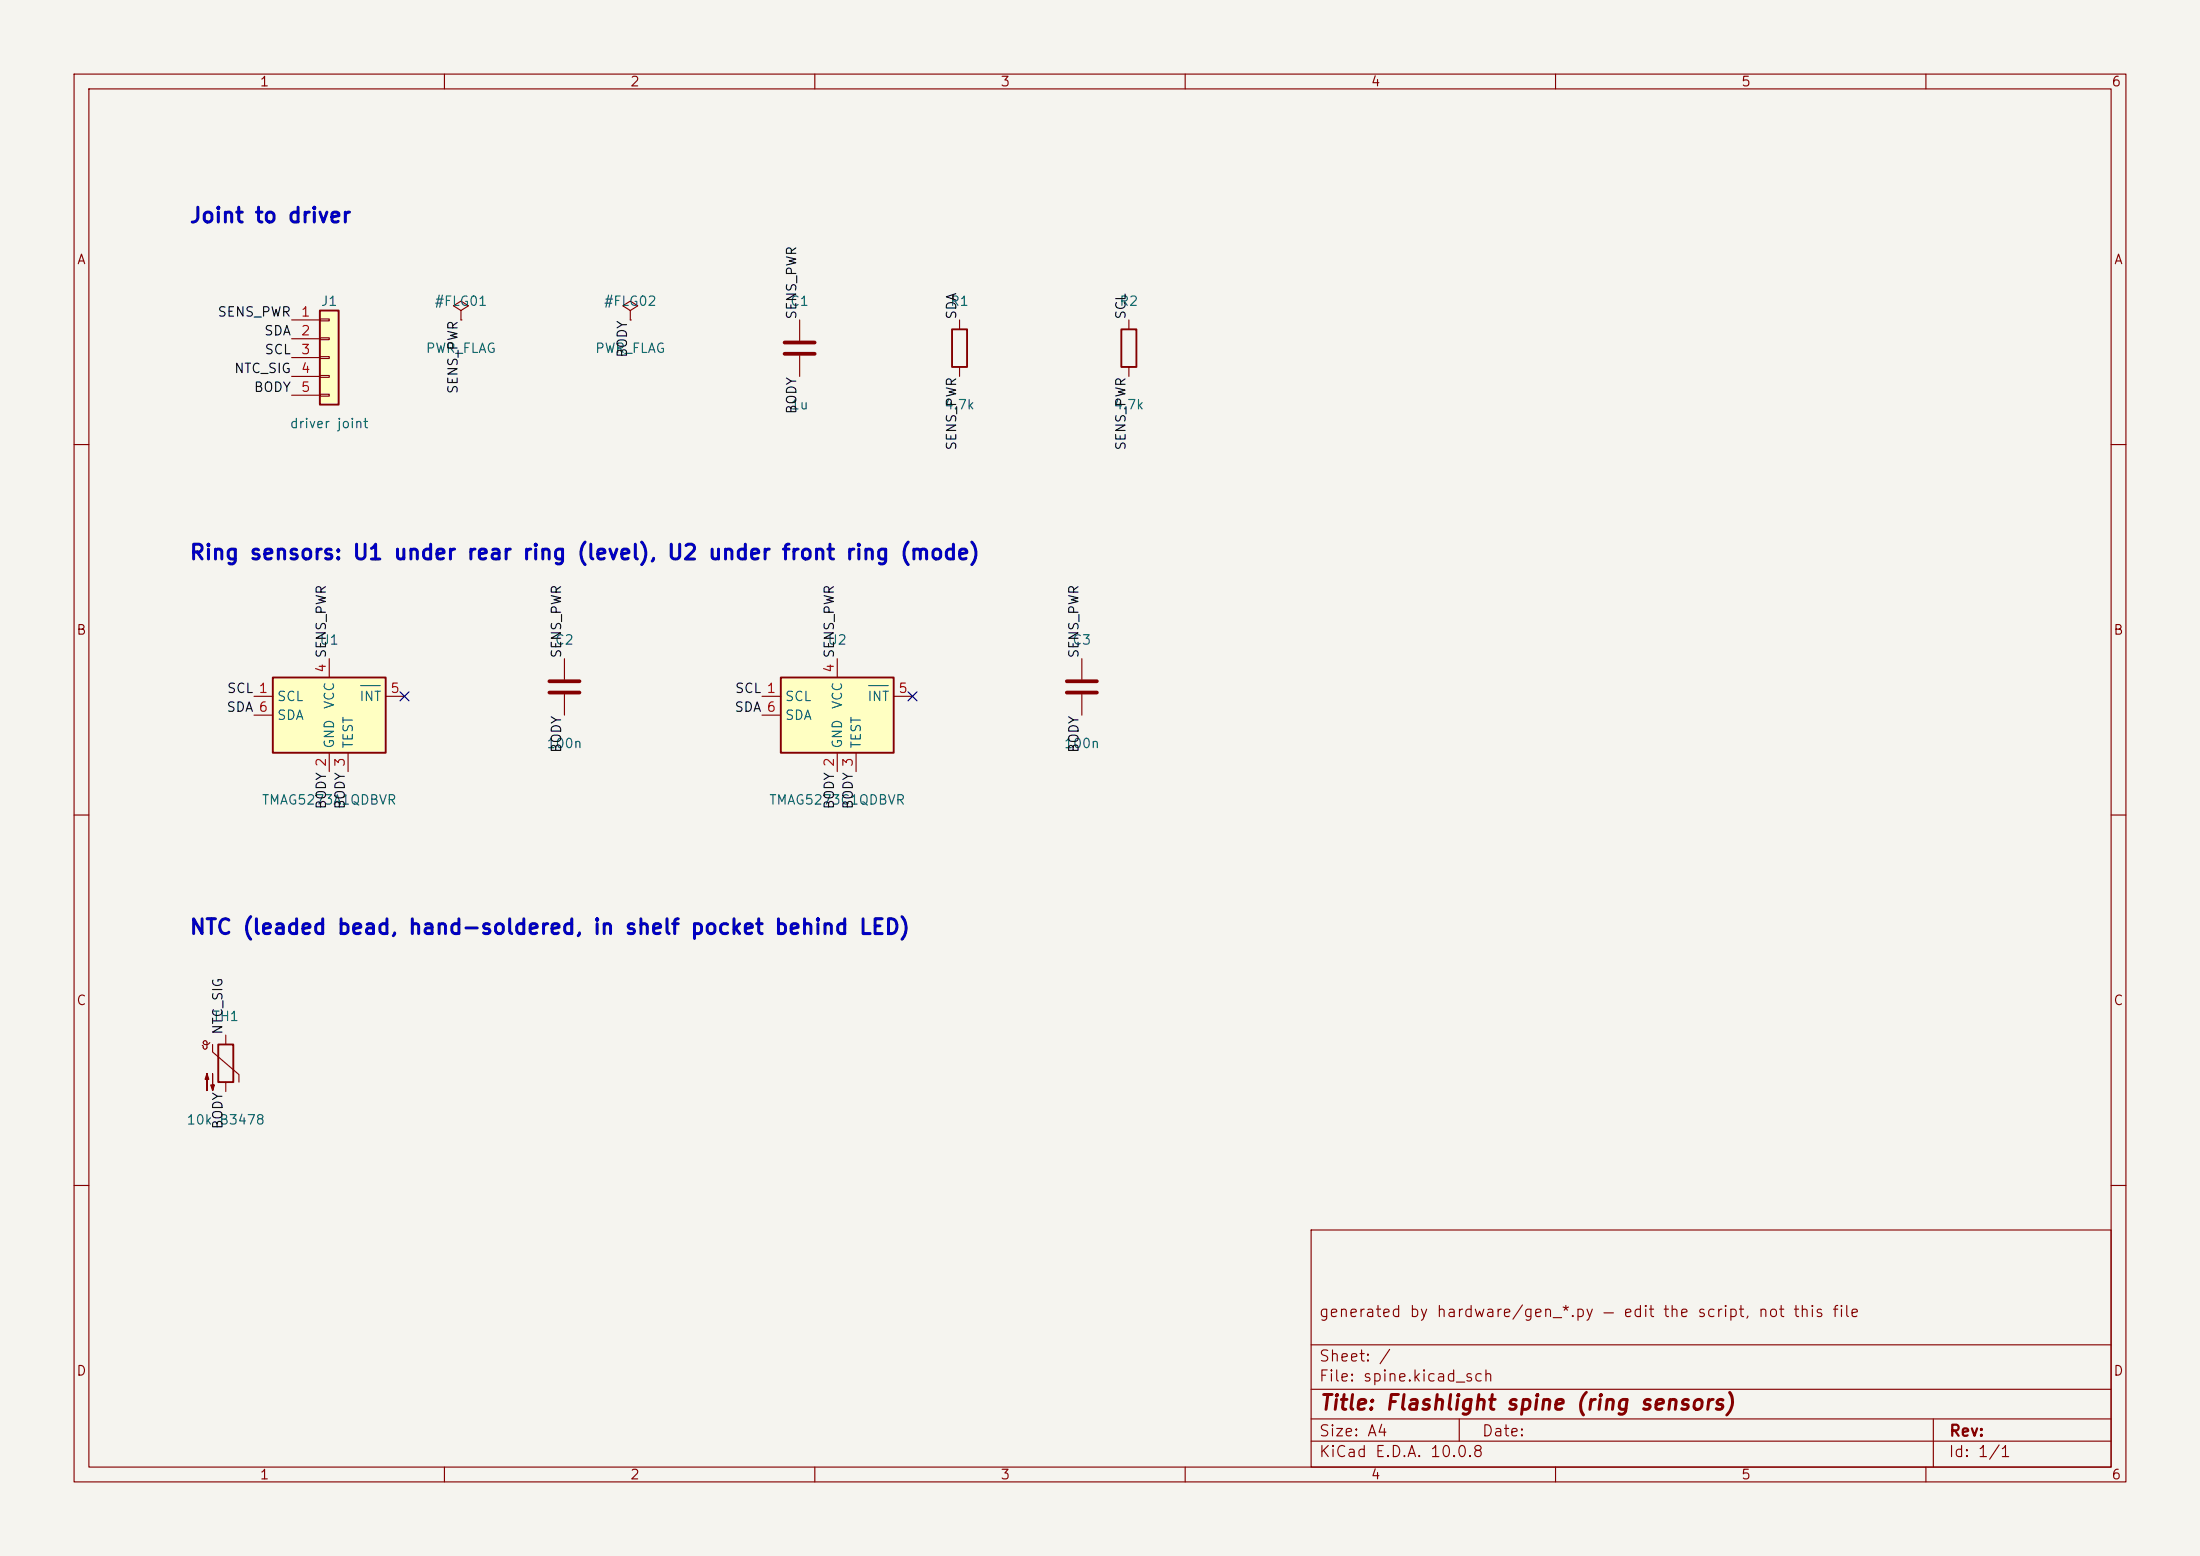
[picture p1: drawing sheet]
<svg xmlns="http://www.w3.org/2000/svg" width="297mm" height="210mm" viewBox="0 0 297 210" stroke-linecap="round" stroke-linejoin="round" font-family="sans-serif">
<path d="M0 0h297v210h-297z" fill="#f5f4ef" stroke="#f5f4ef" stroke-width=".14"/>
<g fill="none" stroke="#840000" stroke-width=".15">
<path d="M10 10h277v190h-277zM12 12h273v186h-273zM60 10v2M110 10v2M160 10v2M210 10v2M260 10v2M10 60h2M285 60h2M146 88.9v2.8M146 93.7v2.8M10 110h2"/>
<path d="M285 110h2M10 160h2M177 166h108v32h-108zM285 160h2M60 198v2M110 198v2M160 198v2M177 194.5h108M177 191.5h108M177 187.5h108M177 181.5h108M197 191.5v3"/>
<path d="M210 198v2M260 198v2M261 191.5v6.5"/>
</g>
<path d="M144 91.9h4.1M144 93.5h4.1" fill="none" stroke="#840000" stroke-width=".51"/>
<path d="M36.8 91.4h15.3v10.2h-15.3z" fill="#ffffc2"/>
<path d="M36.8 91.4h15.3v10.2h-15.3z" fill="none" stroke="#840000" stroke-width=".25"/>
<path d="M107.9 43.2v2.8M107.9 48v2.8M34.3 94h2.5M34.3 96.5h2.5M44.4 88.9v2.5M52.1 94h2.5M44.4 101.6v2.5M47 101.6v2.5" fill="none" stroke="#840000" stroke-width=".15"/>
<path d="M48.7 92.5h2.6" fill="none" stroke="#006464" stroke-width=".15"/>
<path d="M105.9 46.2h4.1M105.9 47.8h4.1" fill="none" stroke="#840000" stroke-width=".51"/>
<path d="M105.4 91.4h15.2v10.2h-15.2z" fill="#ffffc2"/>
<path d="M151.4 44.5h2v5h-2zM105.4 91.4h15.2v10.2h-15.2z" fill="none" stroke="#840000" stroke-width=".25"/>
<path d="M62.2 41.9l1-.6-1-.7-1 .7 1 .6v1.3M62.2 43.2h.1M152.4 43.2v1.3M152.4 49.5v1.3M76.2 88.9v2.8M76.2 93.7v2.8M102.9 94h2.5M102.9 96.5h2.5M113 88.9v2.5M120.6 94h2.6M113 101.6v2.5M115.6 101.6v2.5" fill="none" stroke="#840000" stroke-width=".15"/>
<path d="M117.3 92.5h2.6" fill="none" stroke="#006464" stroke-width=".15"/>
<path d="M74.2 91.9h4M74.2 93.5h4" fill="none" stroke="#840000" stroke-width=".51"/>
<path d="M43.2 41.9h2.5v12.7h-2.5z" fill="#ffffc2"/>
<path d="M43.2 41.9h2.5v12.7h-2.5zM128.5 44.5h2.1v5h-2.1zM29.5 141h2v5.1h-2z" fill="none" stroke="#840000" stroke-width=".25"/>
<g fill="none" stroke="#840000" stroke-width=".15">
<path d="M39.4 43.2h3.8M39.4 45.7h3.8M39.4 48.3h3.8M39.4 50.8h3.8M39.4 53.3h3.8M43.2 43.1h1.2v.2h-1.2zM43.2 45.6h1.2v.2h-1.2zM43.2 48.1h1.2v.3h-1.2zM43.2 50.7h1.2v.2h-1.2zM43.2 53.2h1.2v.3h-1.2zM85.1 41.9l1-.6-1-.7-1 .7 1 .6v1.3M85.1 43.2h.1"/>
<path d="M129.5 43.2v1.3M129.5 49.5v1.3M30.5 139.7v1.3M28.3 140.7a.44 .44 0 0 1-.5 .3 .44 .44 0 0 1-.4-.4l.3-.1 .2 .1v.9l-.1 .1h-.3l-.2-.5M28.7 141v1l3.6 3v1.1M30.5 146.1v1.2"/>
</g>
<g fill="#840000" stroke="#840000" stroke-width=".15">
<path d="M27.9 144.9l.3 .8h-.5l.2-.8v2.3z"/>
<path d="M28.7 144.9v2.3l-.3-.8h.6l-.3 .8z"/>
</g>
<path d="M54 93.4l1.2 1.2M55.2 93.4l-1.2 1.2M122.6 93.4l1.2 1.2M123.8 93.4l-1.2 1.2" fill="none" stroke="#000084" stroke-width=".15"/>
<g font-size="2" fill="#0000c2">
<text x="25.5" y="30.6">Joint to driver</text>
<text x="25.5" y="76">Ring sensors: U1 under rear ring (level), U2 under front ring (mode)</text>
<text x="25.5" y="126.6">NTC (leaded bead, hand-soldered, in shelf pocket behind LED)</text>
</g>
<text font-size="2" fill="#840000" x="178" y="190.8">Title: Flashlight spine (ring sensors)</text>
<g font-size="1.5" fill="#840000">
<text x="178" y="178.1">generated by hardware/gen_*.py — edit the script, not this file</text>
<text x="178" y="184.1">Sheet: /</text>
<text x="178" y="186.8">File: spine.kicad_sch</text>
<text x="178" y="197">KiCad E.D.A. 10.0.8</text>
<text x="178" y="194.2">Size: A4</text>
<text x="200" y="194.2">Date:</text>
<text x="263" y="197">Id: 1/1</text>
<text x="263" y="194.2">Rev:</text>
</g>
<g font-size="1.3" fill="#840000">
<text x="35" y="12">1</text>
<text x="85" y="12">2</text>
<text x="135" y="12">3</text>
<text x="185" y="12">4</text>
<text x="235" y="12">5</text>
<text x="285" y="12">6</text>
<text x="10.3" y="36">A</text>
<text x="285.3" y="36">A</text>
<text x="10.2" y="86">B</text>
<text x="285.2" y="86">B</text>
<text x="10.2" y="136">C</text>
<text x="285.2" y="136">C</text>
<text x="10.2" y="186">D</text>
<text x="285.2" y="186">D</text>
<text x="35" y="200">1</text>
<text x="85" y="200">2</text>
<text x="135" y="200">3</text>
<text x="185" y="200">4</text>
<text x="235" y="200">5</text>
<text x="285" y="200">6</text>
</g>
<g font-size="1.3" fill="#006464">
<text x="43.2" y="41.6">J1</text>
<text x="58.6" y="41.6">#FLG01</text>
<text x="81.4" y="41.6">#FLG02</text>
<text x="106.6" y="41.6">C1</text>
<text x="128.2" y="41.6">R1</text>
<text x="151" y="41.6">R2</text>
<text x="57.4" y="48">PWR_FLAG</text>
<text x="80.2" y="48">PWR_FLAG</text>
<text x="39" y="58.1">driver joint</text>
<text x="106.6" y="55.6">1u</text>
<text x="127.4" y="55.6">4.7k</text>
<text x="150.2" y="55.6">4.7k</text>
<text x="43.1" y="87.3">U1</text>
<text x="74.8" y="87.3">C2</text>
<text x="111.6" y="87.3">U2</text>
<text x="144.7" y="87.3">C3</text>
<text x="37.3" y="94.9">SCL</text>
<text x="45.4" y="95.8" transform="rotate(-90 45.4 95.8)">VCC</text>
<text x="48.4" y="94.9">INT</text>
<text x="105.9" y="94.9">SCL</text>
<text x="114" y="95.8" transform="rotate(-90 114 95.8)">VCC</text>
<text x="117" y="94.9">INT</text>
<text x="37.3" y="97.5">SDA</text>
<text x="45.4" y="101.1" transform="rotate(-90 45.4 101.1)">GND</text>
<text x="48" y="101.1" transform="rotate(-90 48 101.1)">TEST</text>
<text x="73.7" y="101.3">100n</text>
<text x="105.9" y="97.5">SDA</text>
<text x="114" y="101.1" transform="rotate(-90 114 101.1)">GND</text>
<text x="116.5" y="101.1" transform="rotate(-90 116.5 101.1)">TEST</text>
<text x="143.5" y="101.3">100n</text>
<text x="35.3" y="108.9">TMAG5273A1QDBVR</text>
<text x="103.7" y="108.9">TMAG5273C1QDBVR</text>
<text x="28.6" y="138.1">TH1</text>
<text x="25.1" y="152.1">10k B3478</text>
</g>
<g font-size="1.3" fill="#0f0f0f">
<text x="29.3" y="43.1">SENS_PWR</text>
<text x="35.6" y="45.6">SDA</text>
<text x="107.8" y="43.2" transform="rotate(-90 107.8 43.2)">SENS_PWR</text>
<text x="129.4" y="43.2" transform="rotate(-90 129.4 43.2)">SDA</text>
<text x="152.3" y="43.2" transform="rotate(-90 152.3 43.2)">SCL</text>
<text x="31.5" y="50.7">NTC_SIG</text>
<text x="34.2" y="53.2">BODY</text>
<text x="35.6" y="48.1">SCL</text>
<text x="62.1" y="53.3" transform="rotate(-90 62.1 53.3)">SENS_PWR</text>
<text x="85" y="48.4" transform="rotate(-90 85 48.4)">BODY</text>
<text x="107.8" y="56" transform="rotate(-90 107.8 56)">BODY</text>
<text x="129.4" y="60.9" transform="rotate(-90 129.4 60.9)">SENS_PWR</text>
<text x="152.3" y="60.9" transform="rotate(-90 152.3 60.9)">SENS_PWR</text>
<text x="76.1" y="88.9" transform="rotate(-90 76.1 88.9)">SENS_PWR</text>
<text x="145.9" y="88.9" transform="rotate(-90 145.9 88.9)">SENS_PWR</text>
<text x="30.6" y="93.9">SCL 1</text>
<text x="99.1" y="93.9">SCL 1</text>
<text x="30.5" y="96.4">SDA 6</text>
<text x="76.1" y="101.7" transform="rotate(-90 76.1 101.7)">BODY</text>
<text x="99.1" y="96.4">SDA 6</text>
<text x="145.9" y="101.7" transform="rotate(-90 145.9 101.7)">BODY</text>
<text x="44.3" y="109.3" transform="rotate(-90 44.3 109.3)">BODY 2</text>
<text x="46.9" y="109.3" transform="rotate(-90 46.9 109.3)">BODY 3</text>
<text x="112.9" y="109.3" transform="rotate(-90 112.9 109.3)">BODY 2</text>
<text x="115.4" y="109.3" transform="rotate(-90 115.4 109.3)">BODY 3</text>
<text x="30.4" y="139.7" transform="rotate(-90 30.4 139.7)">NTC_SIG</text>
<text x="30.4" y="152.5" transform="rotate(-90 30.4 152.5)">BODY</text>
</g>
<g font-size="1.3" fill="#a90000">
<text x="40.5" y="43">1</text>
<text x="40.5" y="45.6">2</text>
<text x="40.5" y="48.1">3</text>
<text x="40.5" y="50.7">4</text>
<text x="40.5" y="53.2">5</text>
<text x="44.3" y="90.9" transform="rotate(-90 44.3 90.9)">4 SENS_PWR</text>
<text x="52.6" y="93.8">5</text>
<text x="112.9" y="90.9" transform="rotate(-90 112.9 90.9)">4 SENS_PWR</text>
<text x="121.2" y="93.8">5</text>
</g>
</svg>
